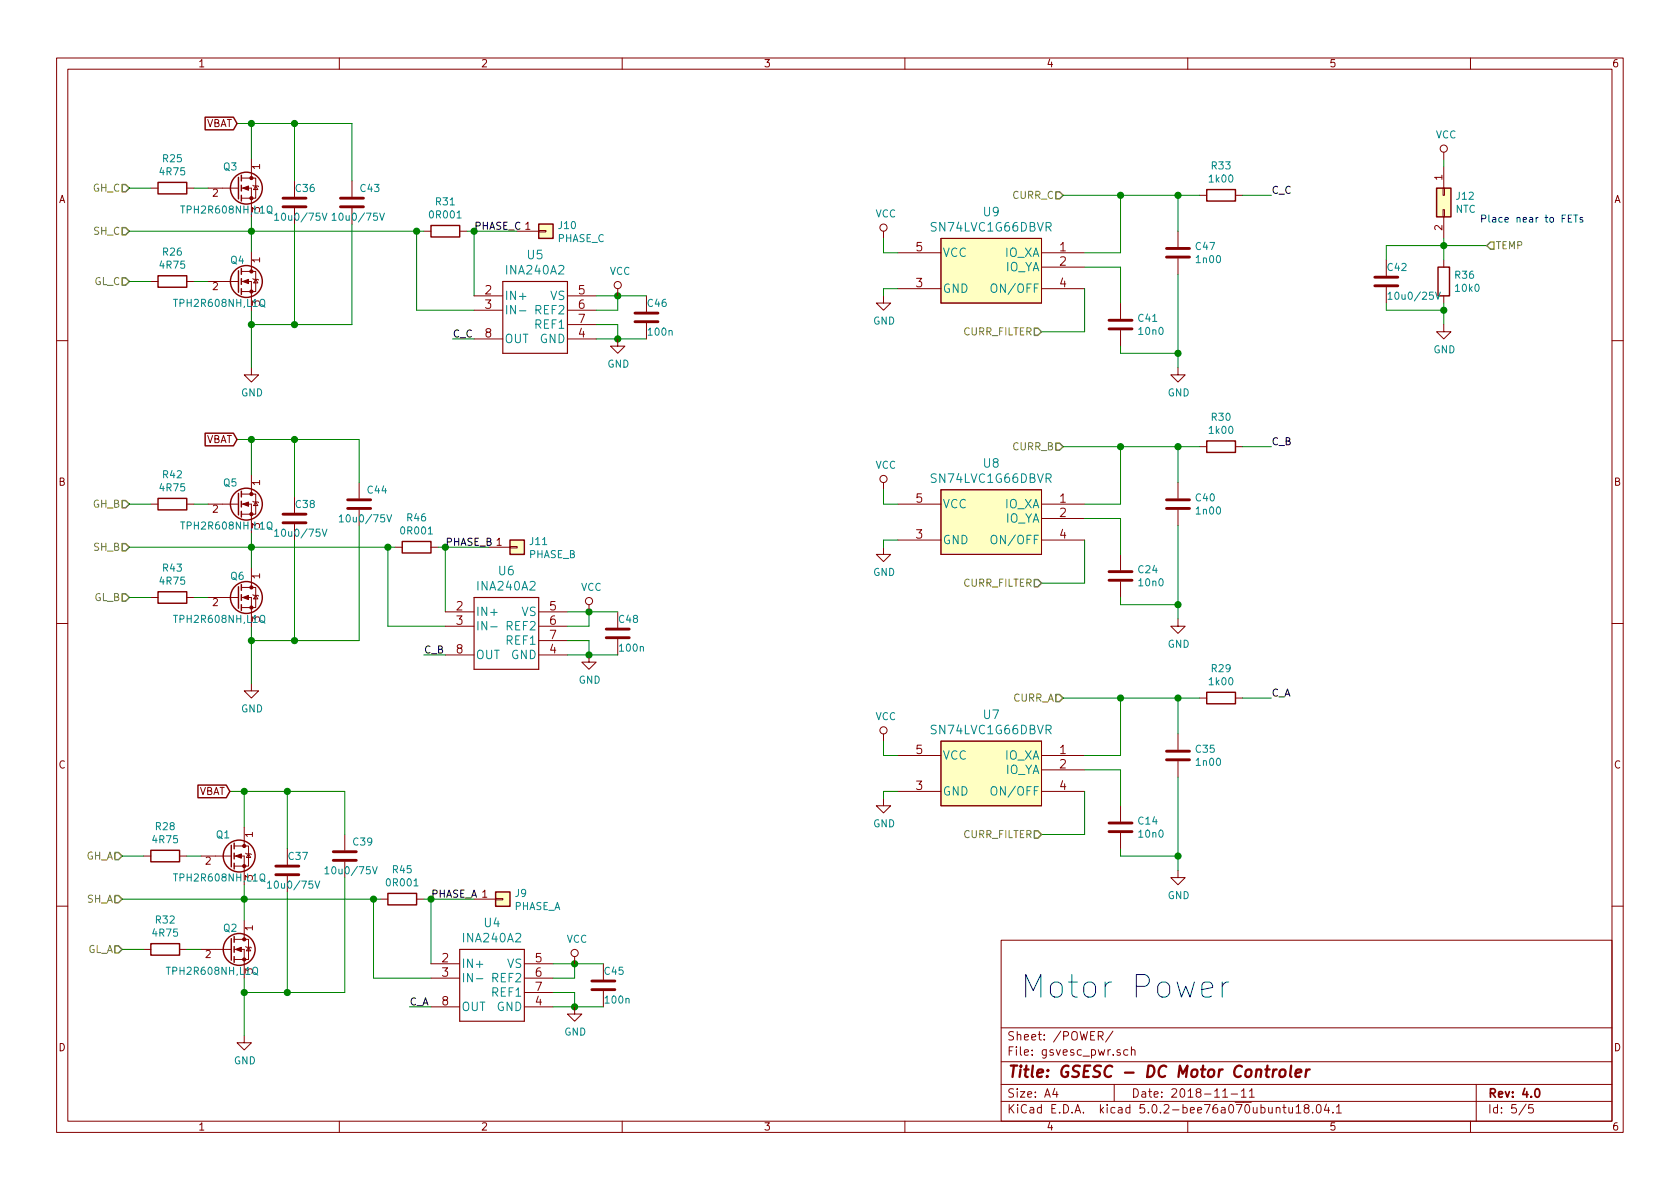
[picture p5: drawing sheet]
EESchema Schematic File Version 4
LIBS:gsvesc-cache
EELAYER 26 0
EELAYER END
$Descr A4 11693 8268
encoding utf-8
Sheet 5 5
Title "GSESC - DC Motor Controler"
Date "2018-11-11"
Rev "4.0"
Comp ""
Comment1 ""
Comment2 ""
Comment3 ""
Comment4 ""
$EndDescr
Text Notes 7100 6950 0    157  ~ 0
Motor Power
$Comp
L Device:R R26
U 1 1
P 1200 1950
F 0 "R26" V 993 1950 50  0000 C CNN
F 1 "4R75" V 1084 1950 50  0000 C CNN
F 2 "Resistor_SMD:R_0805_2012Metric" V 1130 1950 50  0001 C CNN
F 3 "~" H 1200 1950 50  0001 C CNN
	1    1200 1950
	0    1    1    0   
$EndComp
$Comp
L Device:R R25
U 1 1
P 1200 1300
F 0 "R25" V 993 1300 50  0000 C CNN
F 1 "4R75" V 1084 1300 50  0000 C CNN
F 2 "Resistor_SMD:R_0805_2012Metric" V 1130 1300 50  0001 C CNN
F 3 "~" H 1200 1300 50  0001 C CNN
	1    1200 1300
	0    1    1    0   
$EndComp
$Comp
L Device:C C36
U 1 1
P 2050 1400
F 0 "C36" H 2050 1500 50  0000 L CNN
F 1 "10u0/75V" H 1900 1300 50  0000 L CNN
F 2 "Capacitor_SMD:C_1210_3225Metric" H 2088 1250 50  0001 C CNN
F 3 "~" H 2050 1400 50  0001 C CNN
	1    2050 1400
	1    0    0    -1  
$EndComp
$Comp
L Connector_Generic:Conn_01x01 J10
U 1 1
P 3800 1600
F 0 "J10" H 3880 1642 50  0000 L CNN
F 1 "PHASE_C" H 3880 1551 50  0000 L CNN
F 2 "gsvesc:TestPoint_Pad_5.0x5.0mm" H 3800 1600 50  0001 C CNN
F 3 "~" H 3800 1600 50  0001 C CNN
	1    3800 1600
	1    0    0    -1  
$EndComp
Wire Wire Line
	1750 1100 1750 850 
Wire Wire Line
	1350 1300 1450 1300
Wire Wire Line
	1350 1950 1450 1950
Wire Wire Line
	1750 1500 1750 1600
Wire Wire Line
	1750 2150 1750 2250
$Comp
L power:GND #PWR046
U 1 1
P 1750 2550
F 0 "#PWR046" H 1750 2300 50  0001 C CNN
F 1 "GND" H 1755 2377 50  0000 C CNN
F 2 "" H 1750 2550 50  0001 C CNN
F 3 "" H 1750 2550 50  0001 C CNN
	1    1750 2550
	1    0    0    -1  
$EndComp
Connection ~ 1750 1600
Wire Wire Line
	1750 1600 1750 1750
Connection ~ 1750 2250
Wire Wire Line
	1750 2250 1750 2550
Wire Wire Line
	2050 850  1750 850 
Wire Wire Line
	2050 1550 2050 2250
Wire Wire Line
	2050 2250 1750 2250
Wire Wire Line
	2050 850  2050 1250
Wire Wire Line
	3300 1600 3600 1600
Text HLabel 900  1300 0    50   Input ~ 0
GH_C
Text HLabel 900  1950 0    50   Input ~ 0
GL_C
Text HLabel 900  1600 0    50   Input ~ 0
SH_C
$Comp
L Device:R R29
U 1 1
P 8500 4850
F 0 "R29" V 8293 4850 50  0000 C CNN
F 1 "1k00" V 8384 4850 50  0000 C CNN
F 2 "Resistor_SMD:R_0805_2012Metric" V 8430 4850 50  0001 C CNN
F 3 "~" H 8500 4850 50  0001 C CNN
	1    8500 4850
	0    1    1    0   
$EndComp
$Comp
L Device:C C35
U 1 1
P 8200 5250
F 0 "C35" H 8315 5296 50  0000 L CNN
F 1 "1n00" H 8315 5205 50  0000 L CNN
F 2 "Capacitor_SMD:C_0805_2012Metric" H 8238 5100 50  0001 C CNN
F 3 "~" H 8200 5250 50  0001 C CNN
	1    8200 5250
	1    0    0    -1  
$EndComp
Wire Wire Line
	8350 4850 8200 4850
Wire Wire Line
	8200 5100 8200 4850
Connection ~ 8200 4850
Wire Wire Line
	8200 4850 7800 4850
Wire Wire Line
	8650 4850 8850 4850
Wire Wire Line
	8200 5400 8200 5950
$Comp
L power:GND #PWR045
U 1 1
P 8200 6050
F 0 "#PWR045" H 8200 5800 50  0001 C CNN
F 1 "GND" H 8205 5877 50  0000 C CNN
F 2 "" H 8200 6050 50  0001 C CNN
F 3 "" H 8200 6050 50  0001 C CNN
	1    8200 6050
	1    0    0    -1  
$EndComp
Text HLabel 7400 4850 0    50   Input ~ 0
CURR_A
$Comp
L Device:R R36
U 1 1
P 10050 1950
F 0 "R36" H 10120 1996 50  0000 L CNN
F 1 "10k0" H 10120 1905 50  0000 L CNN
F 2 "Resistor_SMD:R_0805_2012Metric" V 9980 1950 50  0001 C CNN
F 3 "~" H 10050 1950 50  0001 C CNN
	1    10050 1950
	1    0    0    -1  
$EndComp
$Comp
L Connector_Generic:Conn_02x01 J12
U 1 1
P 10050 1350
F 0 "J12" V 10054 1430 50  0000 L CNN
F 1 "NTC" V 10145 1430 50  0000 L CNN
F 2 "gsvesc:2pad_smd_testpin" H 10050 1350 50  0001 C CNN
F 3 "~" H 10050 1350 50  0001 C CNN
	1    10050 1350
	0    1    1    0   
$EndComp
Wire Wire Line
	10050 1150 10050 1100
Wire Wire Line
	10050 1650 10050 1700
Wire Wire Line
	9650 1800 9650 1700
Wire Wire Line
	9650 1700 10050 1700
Connection ~ 10050 1700
Wire Wire Line
	10050 1700 10050 1800
Wire Wire Line
	9650 2100 9650 2150
Wire Wire Line
	9650 2150 10050 2150
Wire Wire Line
	10050 2150 10050 2100
Wire Wire Line
	10050 2150 10050 2250
Connection ~ 10050 2150
$Comp
L power:GND #PWR056
U 1 1
P 10050 2250
F 0 "#PWR056" H 10050 2000 50  0001 C CNN
F 1 "GND" H 10055 2077 50  0000 C CNN
F 2 "" H 10050 2250 50  0001 C CNN
F 3 "" H 10050 2250 50  0001 C CNN
	1    10050 2250
	1    0    0    -1  
$EndComp
$Comp
L power:VCC #PWR055
U 1 1
P 10050 1100
F 0 "#PWR055" H 10050 950 50  0001 C CNN
F 1 "VCC" H 10067 1273 50  0000 C CNN
F 2 "" H 10050 1100 50  0001 C CNN
F 3 "" H 10050 1100 50  0001 C CNN
	1    10050 1100
	1    0    0    -1  
$EndComp
Text Notes 10300 1550 0    50   ~ 0
Place near to FETs
Wire Wire Line
	10050 1700 10350 1700
Text HLabel 10350 1700 2    50   Input ~ 0
TEMP
$Comp
L Device:C C42
U 1 1
P 9650 1950
F 0 "C42" H 9650 2050 50  0000 L CNN
F 1 "10u0/25V" H 9650 1850 50  0000 L CNN
F 2 "Capacitor_SMD:C_0805_2012Metric" H 9688 1800 50  0001 C CNN
F 3 "~" H 9650 1950 50  0001 C CNN
	1    9650 1950
	1    0    0    -1  
$EndComp
$Comp
L Device:R R31
U 1 1
P 3100 1600
F 0 "R31" V 2893 1600 50  0000 C CNN
F 1 "0R001" V 2984 1600 50  0000 C CNN
F 2 "Resistor_SMD:R_2512_6332Metric" V 3030 1600 50  0001 C CNN
F 3 "~" H 3100 1600 50  0001 C CNN
	1    3100 1600
	0    1    1    0   
$EndComp
Wire Wire Line
	2950 1600 2900 1600
Connection ~ 2900 1600
Wire Wire Line
	3250 1600 3300 1600
Connection ~ 3300 1600
Text Label 3300 1600 0    50   ~ 0
PHASE_C
$Comp
L gsvesc:M74VHC1GT66DTT1G U7
U 1 1
P 6250 5450
F 0 "U7" H 6900 5937 60  0000 C CNN
F 1 "SN74LVC1G66DBVR" H 6900 5831 60  0000 C CNN
F 2 "gsvesc:M74VHC1GT66DTT1G" H 6750 5250 60  0001 C CNN
F 3 "" H 6250 5450 60  0000 C CNN
	1    6250 5450
	1    0    0    -1  
$EndComp
Wire Wire Line
	7550 5250 7800 5250
Wire Wire Line
	7800 5250 7800 4850
Wire Wire Line
	7800 4850 7400 4850
$Comp
L Device:C C14
U 1 1
P 7800 5750
F 0 "C14" H 7915 5796 50  0000 L CNN
F 1 "10n0" H 7915 5705 50  0000 L CNN
F 2 "Capacitor_SMD:C_0805_2012Metric" H 7838 5600 50  0001 C CNN
F 3 "~" H 7800 5750 50  0001 C CNN
	1    7800 5750
	1    0    0    -1  
$EndComp
Connection ~ 7800 4850
Wire Wire Line
	7800 5900 7800 5950
Wire Wire Line
	7800 5950 8200 5950
Connection ~ 8200 5950
Wire Wire Line
	8200 5950 8200 6050
Wire Wire Line
	7550 5350 7800 5350
Wire Wire Line
	7800 5350 7800 5600
Wire Wire Line
	7550 5500 7550 5800
Wire Wire Line
	7550 5800 7250 5800
Text HLabel 7250 5800 0    50   Input ~ 0
CURR_FILTER
$Comp
L power:VCC #PWR0102
U 1 1
P 6150 5150
F 0 "#PWR0102" H 6150 5000 50  0001 C CNN
F 1 "VCC" H 6167 5323 50  0000 C CNN
F 2 "" H 6150 5150 50  0001 C CNN
F 3 "" H 6150 5150 50  0001 C CNN
	1    6150 5150
	1    0    0    -1  
$EndComp
$Comp
L power:GND #PWR0103
U 1 1
P 6150 5550
F 0 "#PWR0103" H 6150 5300 50  0001 C CNN
F 1 "GND" H 6155 5377 50  0000 C CNN
F 2 "" H 6150 5550 50  0001 C CNN
F 3 "" H 6150 5550 50  0001 C CNN
	1    6150 5550
	1    0    0    -1  
$EndComp
Wire Wire Line
	6250 5250 6150 5250
Wire Wire Line
	6150 5250 6150 5150
Wire Wire Line
	6250 5500 6150 5500
Wire Wire Line
	6150 5500 6150 5550
$Comp
L Device:R R30
U 1 1
P 8500 3100
F 0 "R30" V 8293 3100 50  0000 C CNN
F 1 "1k00" V 8384 3100 50  0000 C CNN
F 2 "Resistor_SMD:R_0805_2012Metric" V 8430 3100 50  0001 C CNN
F 3 "~" H 8500 3100 50  0001 C CNN
	1    8500 3100
	0    1    1    0   
$EndComp
$Comp
L Device:C C40
U 1 1
P 8200 3500
F 0 "C40" H 8315 3546 50  0000 L CNN
F 1 "1n00" H 8315 3455 50  0000 L CNN
F 2 "Capacitor_SMD:C_0805_2012Metric" H 8238 3350 50  0001 C CNN
F 3 "~" H 8200 3500 50  0001 C CNN
	1    8200 3500
	1    0    0    -1  
$EndComp
Wire Wire Line
	8350 3100 8200 3100
Wire Wire Line
	8200 3350 8200 3100
Connection ~ 8200 3100
Wire Wire Line
	8200 3100 7800 3100
Wire Wire Line
	8650 3100 8850 3100
Text Label 8850 3100 0    50   ~ 0
C_B
Wire Wire Line
	8200 3650 8200 4200
$Comp
L power:GND #PWR0104
U 1 1
P 8200 4300
F 0 "#PWR0104" H 8200 4050 50  0001 C CNN
F 1 "GND" H 8205 4127 50  0000 C CNN
F 2 "" H 8200 4300 50  0001 C CNN
F 3 "" H 8200 4300 50  0001 C CNN
	1    8200 4300
	1    0    0    -1  
$EndComp
Text HLabel 7400 3100 0    50   Input ~ 0
CURR_B
$Comp
L gsvesc:M74VHC1GT66DTT1G U8
U 1 1
P 6250 3700
F 0 "U8" H 6900 4187 60  0000 C CNN
F 1 "SN74LVC1G66DBVR" H 6900 4081 60  0000 C CNN
F 2 "gsvesc:M74VHC1GT66DTT1G" H 6750 3500 60  0001 C CNN
F 3 "" H 6250 3700 60  0000 C CNN
	1    6250 3700
	1    0    0    -1  
$EndComp
Wire Wire Line
	7550 3500 7800 3500
Wire Wire Line
	7800 3500 7800 3100
Wire Wire Line
	7800 3100 7400 3100
$Comp
L Device:C C24
U 1 1
P 7800 4000
F 0 "C24" H 7915 4046 50  0000 L CNN
F 1 "10n0" H 7915 3955 50  0000 L CNN
F 2 "Capacitor_SMD:C_0805_2012Metric" H 7838 3850 50  0001 C CNN
F 3 "~" H 7800 4000 50  0001 C CNN
	1    7800 4000
	1    0    0    -1  
$EndComp
Connection ~ 7800 3100
Wire Wire Line
	7800 4150 7800 4200
Wire Wire Line
	7800 4200 8200 4200
Connection ~ 8200 4200
Wire Wire Line
	8200 4200 8200 4300
Wire Wire Line
	7550 3600 7800 3600
Wire Wire Line
	7800 3600 7800 3850
Wire Wire Line
	7550 3750 7550 4050
Wire Wire Line
	7550 4050 7250 4050
Text HLabel 7250 4050 0    50   Input ~ 0
CURR_FILTER
$Comp
L power:VCC #PWR0105
U 1 1
P 6150 3400
F 0 "#PWR0105" H 6150 3250 50  0001 C CNN
F 1 "VCC" H 6167 3573 50  0000 C CNN
F 2 "" H 6150 3400 50  0001 C CNN
F 3 "" H 6150 3400 50  0001 C CNN
	1    6150 3400
	1    0    0    -1  
$EndComp
$Comp
L power:GND #PWR0106
U 1 1
P 6150 3800
F 0 "#PWR0106" H 6150 3550 50  0001 C CNN
F 1 "GND" H 6155 3627 50  0000 C CNN
F 2 "" H 6150 3800 50  0001 C CNN
F 3 "" H 6150 3800 50  0001 C CNN
	1    6150 3800
	1    0    0    -1  
$EndComp
Wire Wire Line
	6250 3500 6150 3500
Wire Wire Line
	6150 3500 6150 3400
Wire Wire Line
	6250 3750 6150 3750
Wire Wire Line
	6150 3750 6150 3800
$Comp
L Device:R R33
U 1 1
P 8500 1350
F 0 "R33" V 8293 1350 50  0000 C CNN
F 1 "1k00" V 8384 1350 50  0000 C CNN
F 2 "Resistor_SMD:R_0805_2012Metric" V 8430 1350 50  0001 C CNN
F 3 "~" H 8500 1350 50  0001 C CNN
	1    8500 1350
	0    1    1    0   
$EndComp
$Comp
L Device:C C47
U 1 1
P 8200 1750
F 0 "C47" H 8315 1796 50  0000 L CNN
F 1 "1n00" H 8315 1705 50  0000 L CNN
F 2 "Capacitor_SMD:C_0805_2012Metric" H 8238 1600 50  0001 C CNN
F 3 "~" H 8200 1750 50  0001 C CNN
	1    8200 1750
	1    0    0    -1  
$EndComp
Wire Wire Line
	8350 1350 8200 1350
Wire Wire Line
	8200 1600 8200 1350
Connection ~ 8200 1350
Wire Wire Line
	8200 1350 7800 1350
Wire Wire Line
	8650 1350 8850 1350
Text Label 8850 1350 0    50   ~ 0
C_C
Wire Wire Line
	8200 1900 8200 2450
$Comp
L power:GND #PWR0107
U 1 1
P 8200 2550
F 0 "#PWR0107" H 8200 2300 50  0001 C CNN
F 1 "GND" H 8205 2377 50  0000 C CNN
F 2 "" H 8200 2550 50  0001 C CNN
F 3 "" H 8200 2550 50  0001 C CNN
	1    8200 2550
	1    0    0    -1  
$EndComp
Text HLabel 7400 1350 0    50   Input ~ 0
CURR_C
$Comp
L gsvesc:M74VHC1GT66DTT1G U9
U 1 1
P 6250 1950
F 0 "U9" H 6900 2437 60  0000 C CNN
F 1 "SN74LVC1G66DBVR" H 6900 2331 60  0000 C CNN
F 2 "gsvesc:M74VHC1GT66DTT1G" H 6750 1750 60  0001 C CNN
F 3 "" H 6250 1950 60  0000 C CNN
	1    6250 1950
	1    0    0    -1  
$EndComp
Wire Wire Line
	7550 1750 7800 1750
Wire Wire Line
	7800 1750 7800 1350
Wire Wire Line
	7800 1350 7400 1350
$Comp
L Device:C C41
U 1 1
P 7800 2250
F 0 "C41" H 7915 2296 50  0000 L CNN
F 1 "10n0" H 7915 2205 50  0000 L CNN
F 2 "Capacitor_SMD:C_0805_2012Metric" H 7838 2100 50  0001 C CNN
F 3 "~" H 7800 2250 50  0001 C CNN
	1    7800 2250
	1    0    0    -1  
$EndComp
Connection ~ 7800 1350
Wire Wire Line
	7800 2400 7800 2450
Wire Wire Line
	7800 2450 8200 2450
Connection ~ 8200 2450
Wire Wire Line
	8200 2450 8200 2550
Wire Wire Line
	7550 1850 7800 1850
Wire Wire Line
	7800 1850 7800 2100
Wire Wire Line
	7550 2000 7550 2300
Wire Wire Line
	7550 2300 7250 2300
Text HLabel 7250 2300 0    50   Input ~ 0
CURR_FILTER
$Comp
L power:VCC #PWR0108
U 1 1
P 6150 1650
F 0 "#PWR0108" H 6150 1500 50  0001 C CNN
F 1 "VCC" H 6167 1823 50  0000 C CNN
F 2 "" H 6150 1650 50  0001 C CNN
F 3 "" H 6150 1650 50  0001 C CNN
	1    6150 1650
	1    0    0    -1  
$EndComp
$Comp
L power:GND #PWR0109
U 1 1
P 6150 2050
F 0 "#PWR0109" H 6150 1800 50  0001 C CNN
F 1 "GND" H 6155 1877 50  0000 C CNN
F 2 "" H 6150 2050 50  0001 C CNN
F 3 "" H 6150 2050 50  0001 C CNN
	1    6150 2050
	1    0    0    -1  
$EndComp
Wire Wire Line
	6250 1750 6150 1750
Wire Wire Line
	6150 1750 6150 1650
Wire Wire Line
	6250 2000 6150 2000
Wire Wire Line
	6150 2000 6150 2050
$Comp
L gsvesc:TPH2R608NH Q3
U 1 1
P 1650 1300
F 0 "Q3" H 1550 1450 50  0000 L CNN
F 1 "TPH2R608NH,L1Q" H 1250 1150 50  0000 L CNN
F 2 "gsvesc:TRANS_TPHR8504PL-3PIN" H 1650 1300 50  0001 C CIN
F 3 "" H 1650 1300 50  0001 L CNN
F 4 "C146377" H 0   0   50  0001 C CNN "LCSC"
F 5 "TPH2R608NH" H 0   0   50  0001 C CNN "Partnumber"
	1    1650 1300
	1    0    0    -1  
$EndComp
$Comp
L gsvesc:TPH2R506PL Q4
U 1 1
P 1650 1950
F 0 "Q4" H 1600 2100 50  0000 L CNN
F 1 "TPH2R608NH,L1Q" H 1200 1800 50  0000 L CNN
F 2 "gsvesc:TRANS_TPHR8504PL-3PIN" H 1650 1950 50  0001 C CIN
F 3 "" H 1650 1950 50  0001 L CNN
F 4 "C146377" H 0   0   50  0001 C CNN "LCSC"
F 5 "TPH2R608NH" H 0   0   50  0001 C CNN "Partnumber"
	1    1650 1950
	1    0    0    -1  
$EndComp
Connection ~ 2050 2250
Connection ~ 2050 850 
$Comp
L Device:C C43
U 1 1
P 2450 1400
F 0 "C43" H 2500 1500 50  0000 L CNN
F 1 "10u0/75V" H 2300 1300 50  0000 L CNN
F 2 "Capacitor_SMD:C_1210_3225Metric" H 2488 1250 50  0001 C CNN
F 3 "~" H 2450 1400 50  0001 C CNN
	1    2450 1400
	1    0    0    -1  
$EndComp
Wire Wire Line
	2450 850  2450 1250
Wire Wire Line
	2450 1550 2450 2250
Wire Wire Line
	2900 2150 3300 2150
Wire Wire Line
	2900 1600 2900 2150
Wire Wire Line
	3300 1600 3300 2050
$Comp
L gsvesc:INA240A3 U5
U 1 1
P 4000 2450
F 0 "U5" H 3725 3138 60  0000 C CNN
F 1 "INA240A2" H 3725 3032 60  0000 C CNN
F 2 "gsvesc:INA240A1QPWRQ1" H 3750 2400 60  0001 C CNN
F 3 "" H 4000 2450 60  0000 C CNN
	1    4000 2450
	1    0    0    -1  
$EndComp
$Comp
L Device:C C46
U 1 1
P 4500 2200
F 0 "C46" H 4500 2300 50  0000 L CNN
F 1 "100n" H 4500 2100 50  0000 L CNN
F 2 "Capacitor_SMD:C_0805_2012Metric" H 4538 2050 50  0001 C CNN
F 3 "~" H 4500 2200 50  0001 C CNN
	1    4500 2200
	1    0    0    -1  
$EndComp
Wire Wire Line
	4150 2350 4300 2350
Wire Wire Line
	4150 2250 4300 2250
Wire Wire Line
	4300 2250 4300 2350
Connection ~ 4300 2350
Wire Wire Line
	4300 2350 4500 2350
Wire Wire Line
	4150 2150 4300 2150
Wire Wire Line
	4300 2150 4300 2050
Wire Wire Line
	4300 2050 4500 2050
Wire Wire Line
	4150 2050 4300 2050
Connection ~ 4300 2050
$Comp
L power:GND #PWR0110
U 1 1
P 4300 2350
F 0 "#PWR0110" H 4300 2100 50  0001 C CNN
F 1 "GND" H 4305 2177 50  0000 C CNN
F 2 "" H 4300 2350 50  0001 C CNN
F 3 "" H 4300 2350 50  0001 C CNN
	1    4300 2350
	1    0    0    -1  
$EndComp
$Comp
L power:VCC #PWR0112
U 1 1
P 4300 2050
F 0 "#PWR0112" H 4300 1900 50  0001 C CNN
F 1 "VCC" H 4317 2223 50  0000 C CNN
F 2 "" H 4300 2050 50  0001 C CNN
F 3 "" H 4300 2050 50  0001 C CNN
	1    4300 2050
	1    0    0    -1  
$EndComp
Wire Wire Line
	3300 2350 3150 2350
Text Label 3150 2350 0    50   ~ 0
C_C
Wire Wire Line
	1650 850  1750 850 
Connection ~ 1750 850 
$Comp
L Device:R R43
U 1 1
P 1200 4150
F 0 "R43" V 993 4150 50  0000 C CNN
F 1 "4R75" V 1084 4150 50  0000 C CNN
F 2 "Resistor_SMD:R_0805_2012Metric" V 1130 4150 50  0001 C CNN
F 3 "~" H 1200 4150 50  0001 C CNN
	1    1200 4150
	0    1    1    0   
$EndComp
$Comp
L Device:R R42
U 1 1
P 1200 3500
F 0 "R42" V 993 3500 50  0000 C CNN
F 1 "4R75" V 1084 3500 50  0000 C CNN
F 2 "Resistor_SMD:R_0805_2012Metric" V 1130 3500 50  0001 C CNN
F 3 "~" H 1200 3500 50  0001 C CNN
	1    1200 3500
	0    1    1    0   
$EndComp
$Comp
L Device:C C38
U 1 1
P 2050 3600
F 0 "C38" H 2050 3700 50  0000 L CNN
F 1 "10u0/75V" H 1900 3500 50  0000 L CNN
F 2 "Capacitor_SMD:C_1210_3225Metric" H 2088 3450 50  0001 C CNN
F 3 "~" H 2050 3600 50  0001 C CNN
	1    2050 3600
	1    0    0    -1  
$EndComp
$Comp
L Connector_Generic:Conn_01x01 J11
U 1 1
P 3600 3800
F 0 "J11" H 3680 3842 50  0000 L CNN
F 1 "PHASE_B" H 3680 3751 50  0000 L CNN
F 2 "gsvesc:TestPoint_Pad_5.0x5.0mm" H 3600 3800 50  0001 C CNN
F 3 "~" H 3600 3800 50  0001 C CNN
	1    3600 3800
	1    0    0    -1  
$EndComp
Wire Wire Line
	1750 3300 1750 3050
Wire Wire Line
	1350 3500 1450 3500
Wire Wire Line
	1350 4150 1450 4150
Wire Wire Line
	1750 3700 1750 3800
Wire Wire Line
	1750 4350 1750 4450
$Comp
L power:GND #PWR0113
U 1 1
P 1750 4750
F 0 "#PWR0113" H 1750 4500 50  0001 C CNN
F 1 "GND" H 1755 4577 50  0000 C CNN
F 2 "" H 1750 4750 50  0001 C CNN
F 3 "" H 1750 4750 50  0001 C CNN
	1    1750 4750
	1    0    0    -1  
$EndComp
Connection ~ 1750 3800
Wire Wire Line
	1750 3800 1750 3950
Connection ~ 1750 4450
Wire Wire Line
	1750 4450 1750 4750
Wire Wire Line
	2050 3050 1750 3050
Wire Wire Line
	2050 3750 2050 4450
Wire Wire Line
	2050 4450 1750 4450
Wire Wire Line
	2050 3050 2050 3450
Wire Wire Line
	3100 3800 3400 3800
Text HLabel 900  3500 0    50   Input ~ 0
GH_B
Text HLabel 900  4150 0    50   Input ~ 0
GL_B
Text HLabel 900  3800 0    50   Input ~ 0
SH_B
$Comp
L Device:R R46
U 1 1
P 2900 3800
F 0 "R46" V 2693 3800 50  0000 C CNN
F 1 "0R001" V 2784 3800 50  0000 C CNN
F 2 "Resistor_SMD:R_2512_6332Metric" V 2830 3800 50  0001 C CNN
F 3 "~" H 2900 3800 50  0001 C CNN
	1    2900 3800
	0    1    1    0   
$EndComp
Wire Wire Line
	2750 3800 2700 3800
Wire Wire Line
	3050 3800 3100 3800
Connection ~ 3100 3800
Text Label 3100 3800 0    50   ~ 0
PHASE_B
$Comp
L gsvesc:TPH2R506PL Q5
U 1 1
P 1650 3500
F 0 "Q5" H 1550 3650 50  0000 L CNN
F 1 "TPH2R608NH,L1Q" H 1250 3350 50  0000 L CNN
F 2 "gsvesc:TRANS_TPHR8504PL-3PIN" H 1650 3500 50  0001 C CIN
F 3 "" H 1650 3500 50  0001 L CNN
F 4 "C146377" H 0   0   50  0001 C CNN "LCSC"
F 5 "TPH2R608NH" H 0   0   50  0001 C CNN "Partnumber"
	1    1650 3500
	1    0    0    -1  
$EndComp
$Comp
L gsvesc:TPH2R506PL Q6
U 1 1
P 1650 4150
F 0 "Q6" H 1600 4300 50  0000 L CNN
F 1 "TPH2R608NH,L1Q" H 1200 4000 50  0000 L CNN
F 2 "gsvesc:TRANS_TPHR8504PL-3PIN" H 1650 4150 50  0001 C CIN
F 3 "" H 1650 4150 50  0001 L CNN
F 4 "C146377" H 0   0   50  0001 C CNN "LCSC"
F 5 "TPH2R608NH" H 0   0   50  0001 C CNN "Partnumber"
	1    1650 4150
	1    0    0    -1  
$EndComp
$Comp
L Device:C C44
U 1 1
P 2500 3500
F 0 "C44" H 2550 3600 50  0000 L CNN
F 1 "10u0/75V" H 2350 3400 50  0000 L CNN
F 2 "Capacitor_SMD:C_1210_3225Metric" H 2538 3350 50  0001 C CNN
F 3 "~" H 2500 3500 50  0001 C CNN
	1    2500 3500
	1    0    0    -1  
$EndComp
Wire Wire Line
	2500 3050 2500 3350
Wire Wire Line
	2500 3650 2500 4450
Wire Wire Line
	2700 4350 3100 4350
Wire Wire Line
	2700 3800 2700 4350
Wire Wire Line
	3100 3800 3100 4250
$Comp
L gsvesc:INA240A3 U6
U 1 1
P 3800 4650
F 0 "U6" H 3525 5338 60  0000 C CNN
F 1 "INA240A2" H 3525 5232 60  0000 C CNN
F 2 "gsvesc:INA240A1QPWRQ1" H 3550 4600 60  0001 C CNN
F 3 "" H 3800 4650 60  0000 C CNN
	1    3800 4650
	1    0    0    -1  
$EndComp
$Comp
L Device:C C48
U 1 1
P 4300 4400
F 0 "C48" H 4300 4500 50  0000 L CNN
F 1 "100n" H 4300 4300 50  0000 L CNN
F 2 "Capacitor_SMD:C_0805_2012Metric" H 4338 4250 50  0001 C CNN
F 3 "~" H 4300 4400 50  0001 C CNN
	1    4300 4400
	1    0    0    -1  
$EndComp
Wire Wire Line
	3950 4550 4100 4550
Wire Wire Line
	3950 4450 4100 4450
Wire Wire Line
	4100 4450 4100 4550
Connection ~ 4100 4550
Wire Wire Line
	4100 4550 4300 4550
Wire Wire Line
	3950 4350 4100 4350
Wire Wire Line
	4100 4350 4100 4250
Wire Wire Line
	4100 4250 4300 4250
Wire Wire Line
	3950 4250 4100 4250
Connection ~ 4100 4250
$Comp
L power:GND #PWR0114
U 1 1
P 4100 4550
F 0 "#PWR0114" H 4100 4300 50  0001 C CNN
F 1 "GND" H 4105 4377 50  0000 C CNN
F 2 "" H 4100 4550 50  0001 C CNN
F 3 "" H 4100 4550 50  0001 C CNN
	1    4100 4550
	1    0    0    -1  
$EndComp
$Comp
L power:VCC #PWR0115
U 1 1
P 4100 4250
F 0 "#PWR0115" H 4100 4100 50  0001 C CNN
F 1 "VCC" H 4117 4423 50  0000 C CNN
F 2 "" H 4100 4250 50  0001 C CNN
F 3 "" H 4100 4250 50  0001 C CNN
	1    4100 4250
	1    0    0    -1  
$EndComp
Wire Wire Line
	3100 4550 2950 4550
Text Label 2950 4550 0    50   ~ 0
C_B
Connection ~ 1750 3050
$Comp
L Device:R R32
U 1 1
P 1150 6600
F 0 "R32" V 943 6600 50  0000 C CNN
F 1 "4R75" V 1034 6600 50  0000 C CNN
F 2 "Resistor_SMD:R_0805_2012Metric" V 1080 6600 50  0001 C CNN
F 3 "~" H 1150 6600 50  0001 C CNN
	1    1150 6600
	0    1    1    0   
$EndComp
$Comp
L Device:R R28
U 1 1
P 1150 5950
F 0 "R28" V 943 5950 50  0000 C CNN
F 1 "4R75" V 1034 5950 50  0000 C CNN
F 2 "Resistor_SMD:R_0805_2012Metric" V 1080 5950 50  0001 C CNN
F 3 "~" H 1150 5950 50  0001 C CNN
	1    1150 5950
	0    1    1    0   
$EndComp
$Comp
L Device:C C37
U 1 1
P 2000 6050
F 0 "C37" H 2000 6150 50  0000 L CNN
F 1 "10u0/75V" H 1850 5950 50  0000 L CNN
F 2 "Capacitor_SMD:C_1210_3225Metric" H 2038 5900 50  0001 C CNN
F 3 "~" H 2000 6050 50  0001 C CNN
	1    2000 6050
	1    0    0    -1  
$EndComp
$Comp
L Connector_Generic:Conn_01x01 J9
U 1 1
P 3500 6250
F 0 "J9" H 3580 6292 50  0000 L CNN
F 1 "PHASE_A" H 3580 6201 50  0000 L CNN
F 2 "gsvesc:TestPoint_Pad_5.0x5.0mm" H 3500 6250 50  0001 C CNN
F 3 "~" H 3500 6250 50  0001 C CNN
	1    3500 6250
	1    0    0    -1  
$EndComp
Wire Wire Line
	1700 5750 1700 5500
Wire Wire Line
	1300 5950 1400 5950
Wire Wire Line
	1300 6600 1400 6600
Wire Wire Line
	1700 6150 1700 6250
Wire Wire Line
	1700 6800 1700 6900
$Comp
L power:GND #PWR0116
U 1 1
P 1700 7200
F 0 "#PWR0116" H 1700 6950 50  0001 C CNN
F 1 "GND" H 1705 7027 50  0000 C CNN
F 2 "" H 1700 7200 50  0001 C CNN
F 3 "" H 1700 7200 50  0001 C CNN
	1    1700 7200
	1    0    0    -1  
$EndComp
Connection ~ 1700 6250
Wire Wire Line
	1700 6250 1700 6400
Connection ~ 1700 6900
Wire Wire Line
	1700 6900 1700 7200
Wire Wire Line
	2000 5500 1700 5500
Wire Wire Line
	2000 6200 2000 6900
Wire Wire Line
	2000 6900 1700 6900
Wire Wire Line
	2000 5500 2000 5900
Wire Wire Line
	3000 6250 3300 6250
Text HLabel 850  5950 0    50   Input ~ 0
GH_A
Text HLabel 850  6600 0    50   Input ~ 0
GL_A
Text HLabel 850  6250 0    50   Input ~ 0
SH_A
Wire Wire Line
	850  6250 1700 6250
$Comp
L Device:R R45
U 1 1
P 2800 6250
F 0 "R45" V 2593 6250 50  0000 C CNN
F 1 "0R001" V 2684 6250 50  0000 C CNN
F 2 "Resistor_SMD:R_2512_6332Metric" V 2730 6250 50  0001 C CNN
F 3 "~" H 2800 6250 50  0001 C CNN
	1    2800 6250
	0    1    1    0   
$EndComp
Wire Wire Line
	2650 6250 2600 6250
Wire Wire Line
	2950 6250 3000 6250
Connection ~ 3000 6250
Text Label 3000 6250 0    50   ~ 0
PHASE_A
$Comp
L gsvesc:TPH2R506PL Q1
U 1 1
P 1600 5950
F 0 "Q1" H 1500 6100 50  0000 L CNN
F 1 "TPH2R608NH,L1Q" H 1200 5800 50  0000 L CNN
F 2 "gsvesc:TRANS_TPHR8504PL-3PIN" H 1600 5950 50  0001 C CIN
F 3 "" H 1600 5950 50  0001 L CNN
F 4 "C146377" H 0   0   50  0001 C CNN "LCSC"
F 5 "TPH2R608NH" H 0   0   50  0001 C CNN "Partnumber"
	1    1600 5950
	1    0    0    -1  
$EndComp
$Comp
L gsvesc:TPH2R506PL Q2
U 1 1
P 1600 6600
F 0 "Q2" H 1550 6750 50  0000 L CNN
F 1 "TPH2R608NH,L1Q" H 1150 6450 50  0000 L CNN
F 2 "gsvesc:TRANS_TPHR8504PL-3PIN" H 1600 6600 50  0001 C CIN
F 3 "" H 1600 6600 50  0001 L CNN
F 4 "C146377" H 0   0   50  0001 C CNN "LCSC"
F 5 "TPH2R608NH" H 0   0   50  0001 C CNN "Partnumber"
	1    1600 6600
	1    0    0    -1  
$EndComp
$Comp
L Device:C C39
U 1 1
P 2400 5950
F 0 "C39" H 2450 6050 50  0000 L CNN
F 1 "10u0/75V" H 2250 5850 50  0000 L CNN
F 2 "Capacitor_SMD:C_1210_3225Metric" H 2438 5800 50  0001 C CNN
F 3 "~" H 2400 5950 50  0001 C CNN
	1    2400 5950
	1    0    0    -1  
$EndComp
Wire Wire Line
	2400 5500 2400 5800
Wire Wire Line
	2400 6100 2400 6900
Wire Wire Line
	2600 6800 3000 6800
Wire Wire Line
	2600 6250 2600 6800
Wire Wire Line
	3000 6250 3000 6700
$Comp
L gsvesc:INA240A3 U4
U 1 1
P 3700 7100
F 0 "U4" H 3425 7788 60  0000 C CNN
F 1 "INA240A2" H 3425 7682 60  0000 C CNN
F 2 "gsvesc:INA240A1QPWRQ1" H 3450 7050 60  0001 C CNN
F 3 "" H 3700 7100 60  0000 C CNN
	1    3700 7100
	1    0    0    -1  
$EndComp
$Comp
L Device:C C45
U 1 1
P 4200 6850
F 0 "C45" H 4200 6950 50  0000 L CNN
F 1 "100n" H 4200 6750 50  0000 L CNN
F 2 "Capacitor_SMD:C_0805_2012Metric" H 4238 6700 50  0001 C CNN
F 3 "~" H 4200 6850 50  0001 C CNN
	1    4200 6850
	1    0    0    -1  
$EndComp
Wire Wire Line
	3850 7000 4000 7000
Wire Wire Line
	3850 6900 4000 6900
Wire Wire Line
	4000 6900 4000 7000
Connection ~ 4000 7000
Wire Wire Line
	4000 7000 4200 7000
Wire Wire Line
	3850 6800 4000 6800
Wire Wire Line
	4000 6800 4000 6700
Wire Wire Line
	4000 6700 4200 6700
Wire Wire Line
	3850 6700 4000 6700
Connection ~ 4000 6700
$Comp
L power:GND #PWR0117
U 1 1
P 4000 7000
F 0 "#PWR0117" H 4000 6750 50  0001 C CNN
F 1 "GND" H 4005 6827 50  0000 C CNN
F 2 "" H 4000 7000 50  0001 C CNN
F 3 "" H 4000 7000 50  0001 C CNN
	1    4000 7000
	1    0    0    -1  
$EndComp
$Comp
L power:VCC #PWR0118
U 1 1
P 4000 6700
F 0 "#PWR0118" H 4000 6550 50  0001 C CNN
F 1 "VCC" H 4017 6873 50  0000 C CNN
F 2 "" H 4000 6700 50  0001 C CNN
F 3 "" H 4000 6700 50  0001 C CNN
	1    4000 6700
	1    0    0    -1  
$EndComp
Wire Wire Line
	3000 7000 2850 7000
Text Label 2850 7000 0    50   ~ 0
C_A
Wire Wire Line
	1600 5500 1700 5500
Connection ~ 1700 5500
Wire Wire Line
	1700 6250 2600 6250
Text Label 8850 4850 0    50   ~ 0
C_A
Wire Wire Line
	900  1300 1050 1300
Wire Wire Line
	2050 850  2450 850 
Wire Wire Line
	2050 2250 2450 2250
Wire Wire Line
	900  1950 1050 1950
Wire Wire Line
	1750 1600 2900 1600
Wire Wire Line
	900  1600 1750 1600
Wire Wire Line
	900  3500 1050 3500
Wire Wire Line
	900  4150 1050 4150
Wire Wire Line
	1650 3050 1750 3050
Wire Wire Line
	900  3800 1750 3800
Wire Wire Line
	2050 4450 2500 4450
Connection ~ 2050 4450
Wire Wire Line
	2050 3050 2500 3050
Connection ~ 2050 3050
Wire Wire Line
	2700 3800 1750 3800
Connection ~ 2700 3800
Wire Wire Line
	850  5950 1000 5950
Wire Wire Line
	850  6600 1000 6600
Connection ~ 2600 6250
Wire Wire Line
	2000 6900 2400 6900
Connection ~ 2000 6900
Wire Wire Line
	2000 5500 2400 5500
Connection ~ 2000 5500
Text GLabel 1650 850  0    50   Input ~ 0
VBAT
Text GLabel 1650 3050 0    50   Input ~ 0
VBAT
Text GLabel 1600 5500 0    50   Input ~ 0
VBAT
$EndSCHEMATC
